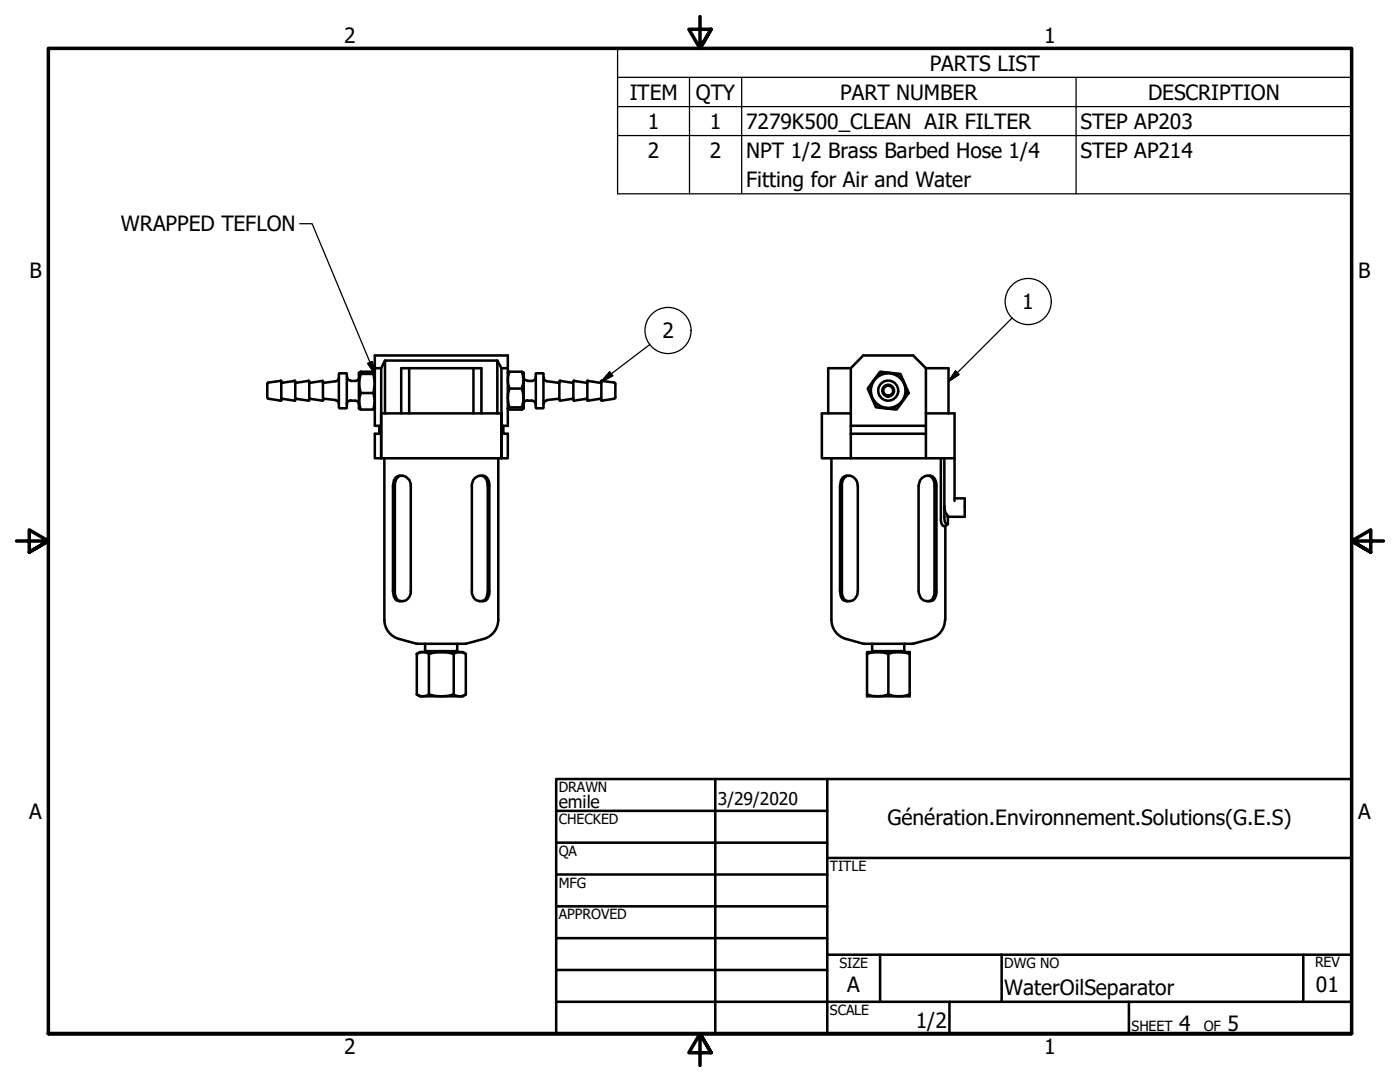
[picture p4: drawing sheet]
<svg xmlns="http://www.w3.org/2000/svg" width="279mm" height="216mm" viewBox="0 0 279 216" stroke-linecap="round" stroke-linejoin="round" font-family="sans-serif">
<!-- layer: Visible (ANSI) -->
<g fill="none" stroke="#000" stroke-width=".51">
<path d="M53.3 76.6v2.7M53.3 79.3l.3 .3 2.4 .3 .2-.1M56 76l-2.4 .3-.3 .3M56 75.9l.2 .2M56.1 76.1v3.7M56.2 76.2l.1 .1M56.3 79.6l2.5 .3M56.3 79.5l-.2 .2M58.7 75.9l.2 .2M58.8 76l-2.5 .4M58.9 76.2l.1 .2M58.9 76.1v3.7"/>
<path d="M58.9 79.8l-.2 .1M59 79.5l-.1 .2M59.1 79.6l2.4 .3 .2-.1M61.5 76l-2.4 .4M61.5 75.9l.2 .2M61.7 76.2l.1 .2M61.7 76.1v3.7M61.8 79.5l-.1 .2M61.8 79.6l2.5 .3 .2-.1M64.3 76l-2.5 .4M64.3 76l.2 .1M64.5 76.2l.1 .2"/>
<path d="M64.5 76.1v3.7M64.6 79.6l-.1 .1M64.6 79.6l2.4 .2M67 79.9a.73 .73 0 0 1 .6 .7M67.6 74.6v6.7M67.6 75.3a.73 .73 0 0 1-.6 .8l-2.4 .3M67.8 74.5h1.3l.1 .1-.1 6.8M67.8 74.5l-.1 .1M69.3 75.2a.73 .73 0 0 0 .7 .7M70 76h.9M70 79.9h.9M70 79.9a.79 .79 0 0 0-.8 .8"/>
<path d="M70.9 79.9a.73 .73 0 0 1 .7 .8M71.7 75.2a.79 .79 0 0 1-.8 .8M71.7 74.4l-.1 7.1 .4 .2a4.5 4.5 0 0 1 0-3.3 5.9 5.9 0 0 1 0-3.8l-.3-.2 .3-.2h2.5l.3 .2-.3 .2 .1 .5a5.6 5.6 0 0 1-.1 3.3l.1 .5a4.2 4.2 0 0 1-.1 2.8l.3-.2M72 74.6h2.5M72 78.4h2.5M74.7 74.4h.1M74.8 73.5h1.3M76.8 71.9l-.7 1.6v17.9v-8.9h24v8.9v-17.9l-.8-1.6M81.7 73.5v9M94.5 73.5v9M100.1 73.5h1.2v-2.6h-26.5v14.1h.9v1.6h-.9v4.8h26.5v-4.8h-.8v-1.6h.8v-11.5M101.3 74.4l.4-.2a4.6 4.6 0 0 0 0 3.3 5.7 5.7 0 0 0 0 3.8l-.4 .2 .4 .2h2.4l.4-.2-.4-.2a5.7 5.7 0 0 0 0-3.8 4.6 4.6 0 0 0 0-3.3l.4 .2v7.1"/>
<path d="M101.7 74.2h2.4M101.7 77.5h2.4M104.5 75.2a.73 .73 0 0 0 .8 .7M105.3 79.9a.79 .79 0 0 0-.8 .8M105.3 76h.9M105.3 79.9h.9M106.1 79.9a.73 .73 0 0 1 .8 .8M106.9 75.2a.79 .79 0 0 1-.8 .8M107 74.5v6.9M107.1 74.5h1.2M108.4 74.5v6.9M108.5 75.3a.74 .74 0 0 0 .7 .8l2.3 .3 .2-.2"/>
<path d="M109.2 79.9a.73 .73 0 0 0-.7 .7M111.6 79.7l-.1-.1-2.3 .2M111.6 76.1v3.7M111.8 75.9l-.2 .2M111.8 76l2.5 .4M114.3 79.6l-2.5 .3-.2-.1M114.3 79.5l.2 .2M114.4 76.1v3.7M114.4 79.8l.2 .1M114.4 76.2l-.1 .1M114.6 76l2.5 .4M114.6 75.9l-.2 .2"/>
<path d="M117 79.5l.2 .2M117.1 79.6l-2.5 .3M117.2 76.1v3.7M117.2 76.2l-.2 .2M117.3 75.9l-.1 .2M117.3 76l2.5 .4 .2-.2M119.8 79.6l-2.5 .3-.1-.1M119.8 79.5l.2 .2M120 76.1v3.7M120.1 75.9l-.1 .2M120.1 76l2.5 .3M122.6 79.6l-2.5 .3-.1-.1"/>
<path d="M122.6 76.3l.2 .3M122.8 76.6v2.7M122.8 79.3l-.2 .3M169.8 73.5l2.5-2.6h9.9l2.6 2.6M169.8 73.5h-4.5v9M169.8 73.5v13.1M175.6 74.2l4.1 .4 1.7 3.8-2.5 3.3-4.1-.4-1.6-3.8zM184.8 73.5v13.1M184.8 73.5h4.5v9M67.7 81.3l.1 .1M67.8 81.5h1.3M72 81.7h2.5"/>
<path d="M76.7 91.4v32.3a4 4 0 0 0 3 3.8l3.5 1M76.8 82.5v-10.6h22.5v10.6M78.9 95.3a1.89 1.89 0 0 1 2.1-.2 1.89 1.89 0 0 1 1 1.9v21a1.82 1.82 0 0 1-1.1 1.9 1.82 1.82 0 0 1-2.1-.5l-.2-.3-.2-1.1v-21l.2-1.2zM80 94.9a1.78 1.78 0 0 0-1.2 2.1v21a1.65 1.65 0 0 0 1.2 2M80.1 82.5v-9h16v9M94.6 95.6a1.71 1.71 0 0 1 2.1-.6 1.71 1.71 0 0 1 1 2v21a1.73 1.73 0 0 1-1.3 2 1.73 1.73 0 0 1-2.1-1.3l-.1-.3v-21.8zM96.1 94.9a1.9 1.9 0 0 1 1.2 2.1v21a1.75 1.75 0 0 1-1.2 2M99.4 91.4v32.3a4 4 0 0 1-2.9 3.8M101.7 81.3h2.4M107.1 81.5h1.2M165.9 91.4v32.3a4 4 0 0 0 3 3.8l3.4 1M168.1 95.3a1.89 1.89 0 0 1 2.1-.2 1.89 1.89 0 0 1 1 1.9v21a1.82 1.82 0 0 1-1.1 1.9 1.82 1.82 0 0 1-2.1-.5l-.2-.3-.2-1.1v-21l.2-1.2z"/>
<path d="M169.2 94.9a1.78 1.78 0 0 0-1.2 2.1v21a1.65 1.65 0 0 0 1.2 2M169.8 82.5h-5.8v8.9h5.8v-4.8M169.8 85h15M169.8 86.6h15M183.8 95.6a1.71 1.71 0 0 1 2.1-.6 1.71 1.71 0 0 1 1 2v21a1.73 1.73 0 0 1-1.3 2 1.73 1.73 0 0 1-2.1-1.3l-.2-.7v-21zM184.8 82.5h5.7v8.9h-5.7M184.8 86.6v4.8h-15M185.3 94.9a1.78 1.78 0 0 1 1.2 2.1v21a1.65 1.65 0 0 1-1.2 2M187.8 91.4v12.5l.4 1 .5 .1M188.5 91.4v12.1v.6l.3 .4 .4 .1M190.5 99.4h2v3.7h-3.3M190.5 91.4v8.5"/>
<path d="M188.5 101l.2 1.2 .5 .9M188.7 105v18.7M189.2 103.1v1.5M189.2 104.6l-.5 .4M83.2 130.5l.6-.4h8.5l.7 .4M83.2 130.5a2.1 2.1 0 0 1 2.4 0 8.2 8.2 0 0 1 5 0 2.1 2.1 0 0 1 2.4 0M83.2 138.6a2.1 2.1 0 0 0 2.4 0M83.2 138.6l.6 .3h8.5l.7-.3M83.2 130.5v8.1M83.2 128.5h9.7M84.8 128.5v1.4h6.4v-1.4M85.1 129.9v.2"/>
<path d="M85.6 138.6a8.2 8.2 0 0 0 5 0M85.6 130.5v8.1M90.6 138.6a2.1 2.1 0 0 0 2.4 0M90.6 130.5v8.1M91.1 129.9v.2M93 130.5v8.1M96.5 127.5l-3.5 1M173 130.5v-.4h8.5v.4M173 130.5a6.1 6.1 0 0 1 4.3 0 6.1 6.1 0 0 1 4.2 0M173 130.5v8.4h8.5v-8.4M173 138.6a6.1 6.1 0 0 0 4.3 0M174.1 128.5v1.4h6.4v-1.4"/>
<path d="M174.2 129.9v.2M177.3 138.6a6.1 6.1 0 0 0 4.2 0M177.3 130.5v8.1M180.3 129.9v.2M182.1 128.5h-9.7M188.6 123.7a4 4 0 0 1-3 3.8l-3.4 1"/>
<circle cx="177.3" cy="77.9" r="2"/>
<circle cx="177.3" cy="77.9" r="1.17"/>
<circle cx="177.3" cy="77.9" r=".98"/>
<circle cx="177.3" cy="77.9" r="3.5"/>
</g>
<circle cx="189.2" cy="103.1" r=".25" fill="#000"/>
<!-- layer: Symbol (ANSI) -->
<g fill="none" stroke="#000" stroke-width=".25">
<path d="M123.3 15.4v-5.7h146.4v5.7M123.3 15.4h146.4v5.9M123.3 15.4v23.3h146.4v-17.4M137.6 15.4v23.3M148 15.4v23.3M214.8 15.4v23.3M123.3 21.3h146.4M123.3 27.1h146.4M59.8 44.6h2.5l12.5 30M73.4 72.5l.9-.4 .5 2.5zM121.7 74.2l.6 .8-2.3 1.1zM129.7 68.7l-9.7 7.4"/>
<path d="M190.7 74l.7 .7-2.1 1.4zM202 63.4l-12.7 12.7"/>
<circle cx="133.3" cy="65.9" r="4.6"/>
<circle cx="205.2" cy="60.2" r="4.6"/>
</g>
<!-- layer: Border (ANSI) -->
<path d="M139.7 3.3v6.4l-2.2-3.9h4.4l-2.2 3.9 2.2-3.9M3.3 107.9h6.4l-3.9-2.2v4.5l3.9-2.3-3.9 2.3M276.1 107.9h-6.4l3.9-2.2v4.5l-3.9-2.3 3.9 2.3M9.7 206.2v-196.5h260v196.5h-260h260M141.9 210.1l-2.2-3.9 2.2 3.9h-4.4l2.2-3.9v6.4" fill="none" stroke="#000" stroke-width=".7"/>
<!-- layer: Title (ANSI) -->
<g fill="none" stroke="#000" stroke-width=".51">
<path d="M111 155.4h158.7v50.8h-158.7zM142.7 155.4v50.8M165.1 155.4v50.8M111 161.8h54.1M111 168.1h54.1M111 174.5h54.1M165.1 171.2h104.6M111 180.8h54.1M111 187.2h54.1M111 193.5h54.1M111 199.9h158.7M165.1 190.5h104.6"/>
<path d="M175.6 190.5v9.4M189.5 199.9v6.3M199.9 190.5v9.4M225.3 199.9v6.3M260.1 190.5v9.4"/>
</g>
<!-- layer: Symbol (ANSI) -->
<path d="M73.4 72.5l1.4 2.1zM73.4 72.5l.9-.4 .5 2.5zM121.7 74.2l-1.7 1.9zM121.7 74.2l.6 .8-2.3 1.1zM190.7 74l-1.4 2.1zM190.7 74l.7 .7-2.1 1.4z" fill="#000" stroke="#000" stroke-width=".25"/>
<g font-size="4.2">
<text x="68.7" y="8.6">2</text>
<text x="208.4" y="8.6">1</text>
<text x="185.5" y="14.1">PARTS LIST</text>
<text x="125.7" y="19.9">ITEM</text>
<text x="138.9" y="19.9">QTY</text>
<text x="167.7" y="19.9">PART NUMBER</text>
<text x="229.1" y="19.9">DESCRIPTION</text>
<text x="129.3" y="25.7">1</text>
<text x="141.7" y="25.7">1</text>
<text x="148.9" y="25.7">7279K500_CLEAN AIR FILTER</text>
<text x="215.6" y="25.7">STEP AP203</text>
<text x="129.3" y="31.5">2</text>
<text x="141.7" y="31.5">2</text>
<text x="148.9" y="31.6">NPT 1/2 Brass Barbed Hose 1/4</text>
<text x="215.6" y="31.5">STEP AP214</text>
<text x="148.9" y="37.3">Fitting for Air and Water</text>
<text x="24.1" y="46.2">WRAPPED TEFLON</text>
<text x="5.9" y="55.5">B</text>
<text x="271.1" y="55.5">B</text>
<text x="204" y="61.7">1</text>
<text x="132.2" y="67.5">2</text>
<text x="5.8" y="163.4">A</text>
<text x="177.1" y="164.6">Génération.Environnement.Solutions(G.E.S)</text>
<text x="271" y="163.4">A</text>
<text x="169.1" y="198">A</text>
<text x="262.6" y="198">01</text>
<text x="200.4" y="198.6">WaterOilSeparator</text>
<text x="182.8" y="205.1">1/2</text>
<text x="235.3" y="205.7">4</text>
<text x="245" y="205.7">5</text>
<text x="68.7" y="210.3">2</text>
<text x="208.4" y="210.3">1</text>
</g>
<g font-size="3.5">
<text x="111.5" y="161.2">emile</text>
<text x="143.3" y="160.7">3/29/2020</text>
</g>
<g font-size="2.8">
<text x="111.5" y="158">DRAWN</text>
<text x="111.5" y="164.4">CHECKED</text>
<text x="111.5" y="170.8">QA</text>
<text x="165.6" y="173.7">TITLE</text>
<text x="111.5" y="177.1">MFG</text>
<text x="111.5" y="183.5">APPROVED</text>
<text x="167.5" y="193.1">SIZE</text>
<text x="200.4" y="193.1">DWG NO</text>
<text x="262.4" y="193">REV</text>
<text x="165.6" y="202.5">SCALE</text>
<text x="225.8" y="205.7">SHEET</text>
<text x="240.2" y="205.7">OF</text>
</g>
</svg>
